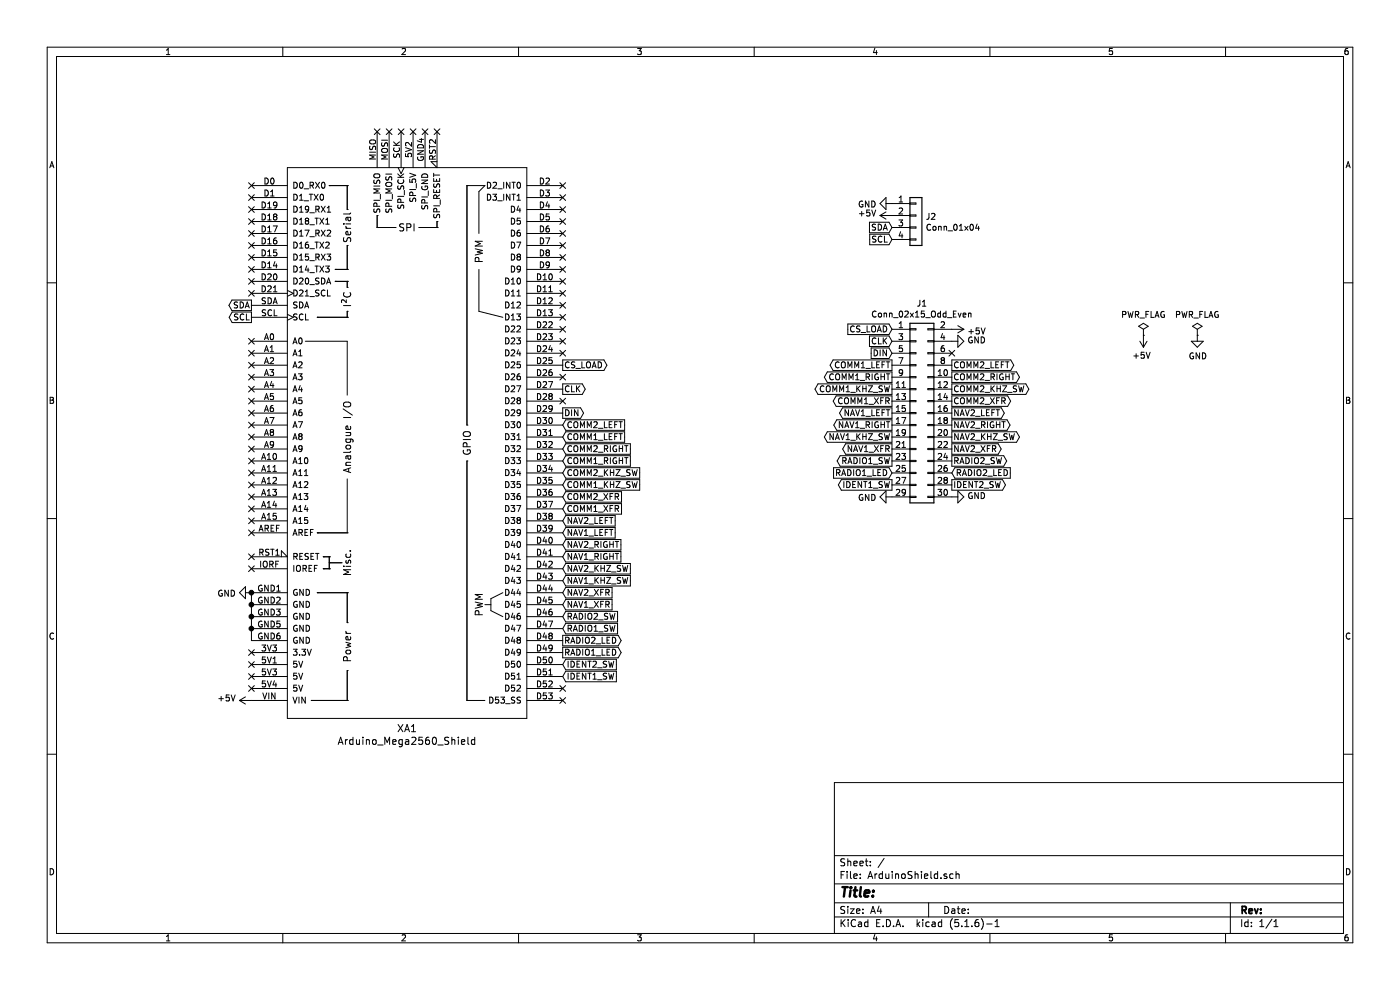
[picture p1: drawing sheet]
EESchema Schematic File Version 4
EELAYER 30 0
EELAYER END
$Descr A4 11693 8268
encoding utf-8
Sheet 1 1
Title ""
Date ""
Rev ""
Comp ""
Comment1 ""
Comment2 ""
Comment3 ""
Comment4 ""
$EndDescr
$Comp
L arduino:Arduino_Mega2560_Shield XA1
U 1 1
P 3400 3700
F 0 "XA1" H 3400 1319 60  0000 C CNN
F 1 "Arduino_Mega2560_Shield" H 3400 1213 60  0000 C CNN
F 2 "Arduino:Arduino_Mega2560_Shield" H 4100 6450 60  0001 C CNN
F 3 "" H 4100 6450 60  0001 C CNN
	1    3400 3700
	1    0    0    -1  
$EndComp
$Comp
L power:+5V #PWR03
U 1 1
P 7950 2750
F 0 "#PWR03" H 7950 2600 50  0001 C CNN
F 1 "+5V" V 7965 2878 50  0000 L CNN
F 2 "" H 7950 2750 50  0001 C CNN
F 3 "" H 7950 2750 50  0001 C CNN
	1    7950 2750
	0    1    1    0   
$EndComp
$Comp
L power:+5V #PWR02
U 1 1
P 2100 5850
F 0 "#PWR02" H 2100 5700 50  0001 C CNN
F 1 "+5V" V 2115 5978 50  0000 L CNN
F 2 "" H 2100 5850 50  0001 C CNN
F 3 "" H 2100 5850 50  0001 C CNN
	1    2100 5850
	0    -1   -1   0   
$EndComp
$Comp
L power:GND #PWR05
U 1 1
P 7450 4150
F 0 "#PWR05" H 7450 3900 50  0001 C CNN
F 1 "GND" V 7455 4022 50  0000 R CNN
F 2 "" H 7450 4150 50  0001 C CNN
F 3 "" H 7450 4150 50  0001 C CNN
	1    7450 4150
	0    1    1    0   
$EndComp
$Comp
L power:GND #PWR04
U 1 1
P 7950 4150
F 0 "#PWR04" H 7950 3900 50  0001 C CNN
F 1 "GND" V 7955 4022 50  0000 R CNN
F 2 "" H 7950 4150 50  0001 C CNN
F 3 "" H 7950 4150 50  0001 C CNN
	1    7950 4150
	0    -1   -1   0   
$EndComp
$Comp
L power:GND #PWR01
U 1 1
P 2100 4950
F 0 "#PWR01" H 2100 4700 50  0001 C CNN
F 1 "GND" V 2105 4822 50  0000 R CNN
F 2 "" H 2100 4950 50  0001 C CNN
F 3 "" H 2100 4950 50  0001 C CNN
	1    2100 4950
	0    1    1    0   
$EndComp
Wire Wire Line
	2100 4950 2100 5050
Connection ~ 2100 4950
Connection ~ 2100 5050
Wire Wire Line
	2100 5050 2100 5150
Connection ~ 2100 5150
Wire Wire Line
	2100 5150 2100 5250
Connection ~ 2100 5250
Wire Wire Line
	2100 5250 2100 5350
NoConn ~ 2100 5450
NoConn ~ 2100 5550
NoConn ~ 2100 5650
NoConn ~ 2100 5750
NoConn ~ 2100 4650
NoConn ~ 2100 4750
Text GLabel 4700 3450 2    50   Output ~ 0
DIN
Text GLabel 4700 3050 2    50   Output ~ 0
CS_LOAD
Text GLabel 4700 3250 2    50   Output ~ 0
CLK
Text GLabel 7450 2950 0    50   Input ~ 0
DIN
Text GLabel 7450 2850 0    50   Input ~ 0
CLK
Text GLabel 7450 2750 0    50   Input ~ 0
CS_LOAD
Text GLabel 7450 3250 0    50   Output ~ 0
COMM1_KHZ_SW
Text GLabel 4700 4050 2    50   Input ~ 0
COMM1_KHZ_SW
Text GLabel 7450 3050 0    50   Output ~ 0
COMM1_LEFT
Text GLabel 7450 3150 0    50   Output ~ 0
COMM1_RIGHT
Text GLabel 4700 3650 2    50   Input ~ 0
COMM1_LEFT
Text GLabel 4700 3850 2    50   Input ~ 0
COMM1_RIGHT
Text GLabel 7450 3450 0    50   Output ~ 0
NAV1_LEFT
Text GLabel 7450 3550 0    50   Output ~ 0
NAV1_RIGHT
Text GLabel 7450 3650 0    50   Output ~ 0
NAV1_KHZ_SW
Text GLabel 4700 4450 2    50   Input ~ 0
NAV1_LEFT
Text GLabel 4700 4650 2    50   Input ~ 0
NAV1_RIGHT
Text GLabel 4700 4850 2    50   Input ~ 0
NAV1_KHZ_SW
Text GLabel 7450 3850 0    50   Output ~ 0
RADIO1_SW
Text GLabel 4700 5250 2    50   Input ~ 0
RADIO1_SW
Text GLabel 7950 3050 2    50   Output ~ 0
COMM2_LEFT
Text GLabel 7950 3150 2    50   Output ~ 0
COMM2_RIGHT
Text GLabel 7950 3250 2    50   Output ~ 0
COMM2_KHZ_SW
Text GLabel 4700 3550 2    50   Input ~ 0
COMM2_LEFT
Text GLabel 4700 3750 2    50   Input ~ 0
COMM2_RIGHT
Text GLabel 4700 3950 2    50   Input ~ 0
COMM2_KHZ_SW
$Comp
L power:GND #PWR08
U 1 1
P 7950 2850
F 0 "#PWR08" H 7950 2600 50  0001 C CNN
F 1 "GND" V 7955 2722 50  0000 R CNN
F 2 "" H 7950 2850 50  0001 C CNN
F 3 "" H 7950 2850 50  0001 C CNN
	1    7950 2850
	0    -1   -1   0   
$EndComp
NoConn ~ 7950 2950
Text GLabel 7950 3350 2    50   Output ~ 0
COMM2_XFR
Text GLabel 7450 3350 0    50   Output ~ 0
COMM1_XFR
Text GLabel 7450 3750 0    50   Output ~ 0
NAV1_XFR
Text GLabel 4700 4350 2    50   Input ~ 0
NAV2_LEFT
Text GLabel 4700 4550 2    50   Input ~ 0
NAV2_RIGHT
Text GLabel 4700 4750 2    50   Input ~ 0
NAV2_KHZ_SW
Text GLabel 4700 4150 2    50   Input ~ 0
COMM2_XFR
Text GLabel 4700 4250 2    50   Input ~ 0
COMM1_XFR
Text GLabel 7950 3450 2    50   Output ~ 0
NAV2_LEFT
Text GLabel 7950 3550 2    50   Output ~ 0
NAV2_RIGHT
Text GLabel 7950 3650 2    50   Output ~ 0
NAV2_KHZ_SW
Text GLabel 7950 3750 2    50   Output ~ 0
NAV2_XFR
Text GLabel 4700 4950 2    50   Input ~ 0
NAV2_XFR
Text GLabel 4700 5050 2    50   Input ~ 0
NAV1_XFR
Text GLabel 4700 5150 2    50   Input ~ 0
RADIO2_SW
Text GLabel 7950 3850 2    50   Output ~ 0
RADIO2_SW
Text GLabel 7950 4050 2    50   Output ~ 0
IDENT2_SW
Text GLabel 4700 5650 2    50   Input ~ 0
IDENT1_SW
Text GLabel 4700 5550 2    50   Input ~ 0
IDENT2_SW
Text GLabel 7450 4050 0    50   Output ~ 0
IDENT1_SW
Text GLabel 7450 3950 0    50   Input ~ 0
RADIO1_LED
Text GLabel 7950 3950 2    50   Input ~ 0
RADIO2_LED
Text GLabel 4700 5350 2    50   Output ~ 0
RADIO2_LED
Text GLabel 4700 5450 2    50   Output ~ 0
RADIO1_LED
$Comp
L Connector_Generic:Conn_01x04 J2
U 1 1
P 7650 1800
F 0 "J2" H 7730 1792 50  0000 L CNN
F 1 "Conn_01x04" H 7730 1701 50  0000 L CNN
F 2 "Arduino Shield:Molex_KK-254_AE-6410-04A_1x04_P2.54mm_Horizontal" H 7650 1800 50  0001 C CNN
F 3 "~" H 7650 1800 50  0001 C CNN
	1    7650 1800
	1    0    0    -1  
$EndComp
$Comp
L power:GND #PWR06
U 1 1
P 7450 1700
F 0 "#PWR06" H 7450 1450 50  0001 C CNN
F 1 "GND" V 7455 1572 50  0000 R CNN
F 2 "" H 7450 1700 50  0001 C CNN
F 3 "" H 7450 1700 50  0001 C CNN
	1    7450 1700
	0    1    1    0   
$EndComp
$Comp
L power:+5V #PWR07
U 1 1
P 7450 1800
F 0 "#PWR07" H 7450 1650 50  0001 C CNN
F 1 "+5V" V 7465 1928 50  0000 L CNN
F 2 "" H 7450 1800 50  0001 C CNN
F 3 "" H 7450 1800 50  0001 C CNN
	1    7450 1800
	0    -1   -1   0   
$EndComp
Text GLabel 7450 1900 0    50   Input ~ 0
SDA
Text GLabel 7450 2000 0    50   Input ~ 0
SCL
Text GLabel 2100 2550 0    50   Output ~ 0
SDA
Text GLabel 2100 2650 0    50   Output ~ 0
SCL
NoConn ~ 2100 1550
NoConn ~ 2100 1650
NoConn ~ 2100 1750
NoConn ~ 2100 1850
NoConn ~ 2100 1950
NoConn ~ 2100 2050
NoConn ~ 2100 2150
NoConn ~ 2100 2250
NoConn ~ 2100 2350
NoConn ~ 2100 2450
NoConn ~ 2100 2850
NoConn ~ 2100 2950
NoConn ~ 2100 3050
NoConn ~ 2100 3150
NoConn ~ 2100 3250
NoConn ~ 2100 3350
NoConn ~ 2100 3450
NoConn ~ 2100 3550
NoConn ~ 2100 3650
NoConn ~ 2100 3750
NoConn ~ 2100 3850
NoConn ~ 2100 3950
NoConn ~ 2100 4050
NoConn ~ 2100 4150
NoConn ~ 2100 4250
NoConn ~ 2100 4350
NoConn ~ 2100 4450
NoConn ~ 3150 1100
NoConn ~ 3250 1100
NoConn ~ 3350 1100
NoConn ~ 3450 1100
NoConn ~ 3550 1100
NoConn ~ 3650 1100
NoConn ~ 4700 1550
NoConn ~ 4700 1650
NoConn ~ 4700 1750
NoConn ~ 4700 1850
NoConn ~ 4700 1950
NoConn ~ 4700 2050
NoConn ~ 4700 2150
NoConn ~ 4700 2250
NoConn ~ 4700 2350
NoConn ~ 4700 2450
NoConn ~ 4700 2550
NoConn ~ 4700 2650
NoConn ~ 4700 2750
$Comp
L Connector_Generic:Conn_02x15_Odd_Even J1
U 1 1
P 7650 3450
F 0 "J1" H 7700 4367 50  0000 C CNN
F 1 "Conn_02x15_Odd_Even" H 7700 4276 50  0000 C CNN
F 2 "Connector_PinSocket_2.54mm:PinSocket_2x15_P2.54mm_Vertical" H 7650 3450 50  0001 C CNN
F 3 "~" H 7650 3450 50  0001 C CNN
	1    7650 3450
	1    0    0    -1  
$EndComp
$Comp
L power:PWR_FLAG #FLG0101
U 1 1
P 9550 2800
F 0 "#FLG0101" H 9550 2875 50  0001 C CNN
F 1 "PWR_FLAG" H 9550 2973 50  0000 C CNN
F 2 "" H 9550 2800 50  0001 C CNN
F 3 "~" H 9550 2800 50  0001 C CNN
	1    9550 2800
	1    0    0    -1  
$EndComp
$Comp
L power:PWR_FLAG #FLG0102
U 1 1
P 10000 2800
F 0 "#FLG0102" H 10000 2875 50  0001 C CNN
F 1 "PWR_FLAG" H 10000 2973 50  0000 C CNN
F 2 "" H 10000 2800 50  0001 C CNN
F 3 "~" H 10000 2800 50  0001 C CNN
	1    10000 2800
	1    0    0    -1  
$EndComp
$Comp
L power:+5V #PWR0101
U 1 1
P 9550 2800
F 0 "#PWR0101" H 9550 2650 50  0001 C CNN
F 1 "+5V" H 9565 2973 50  0000 C CNN
F 2 "" H 9550 2800 50  0001 C CNN
F 3 "" H 9550 2800 50  0001 C CNN
	1    9550 2800
	-1   0    0    1   
$EndComp
$Comp
L power:GND #PWR0102
U 1 1
P 10000 2800
F 0 "#PWR0102" H 10000 2550 50  0001 C CNN
F 1 "GND" H 10005 2627 50  0000 C CNN
F 2 "" H 10000 2800 50  0001 C CNN
F 3 "" H 10000 2800 50  0001 C CNN
	1    10000 2800
	1    0    0    -1  
$EndComp
NoConn ~ 4700 2850
NoConn ~ 4700 3150
NoConn ~ 4700 2950
NoConn ~ 4700 3350
NoConn ~ 4700 5750
NoConn ~ 4700 5850
$EndSCHEMATC
